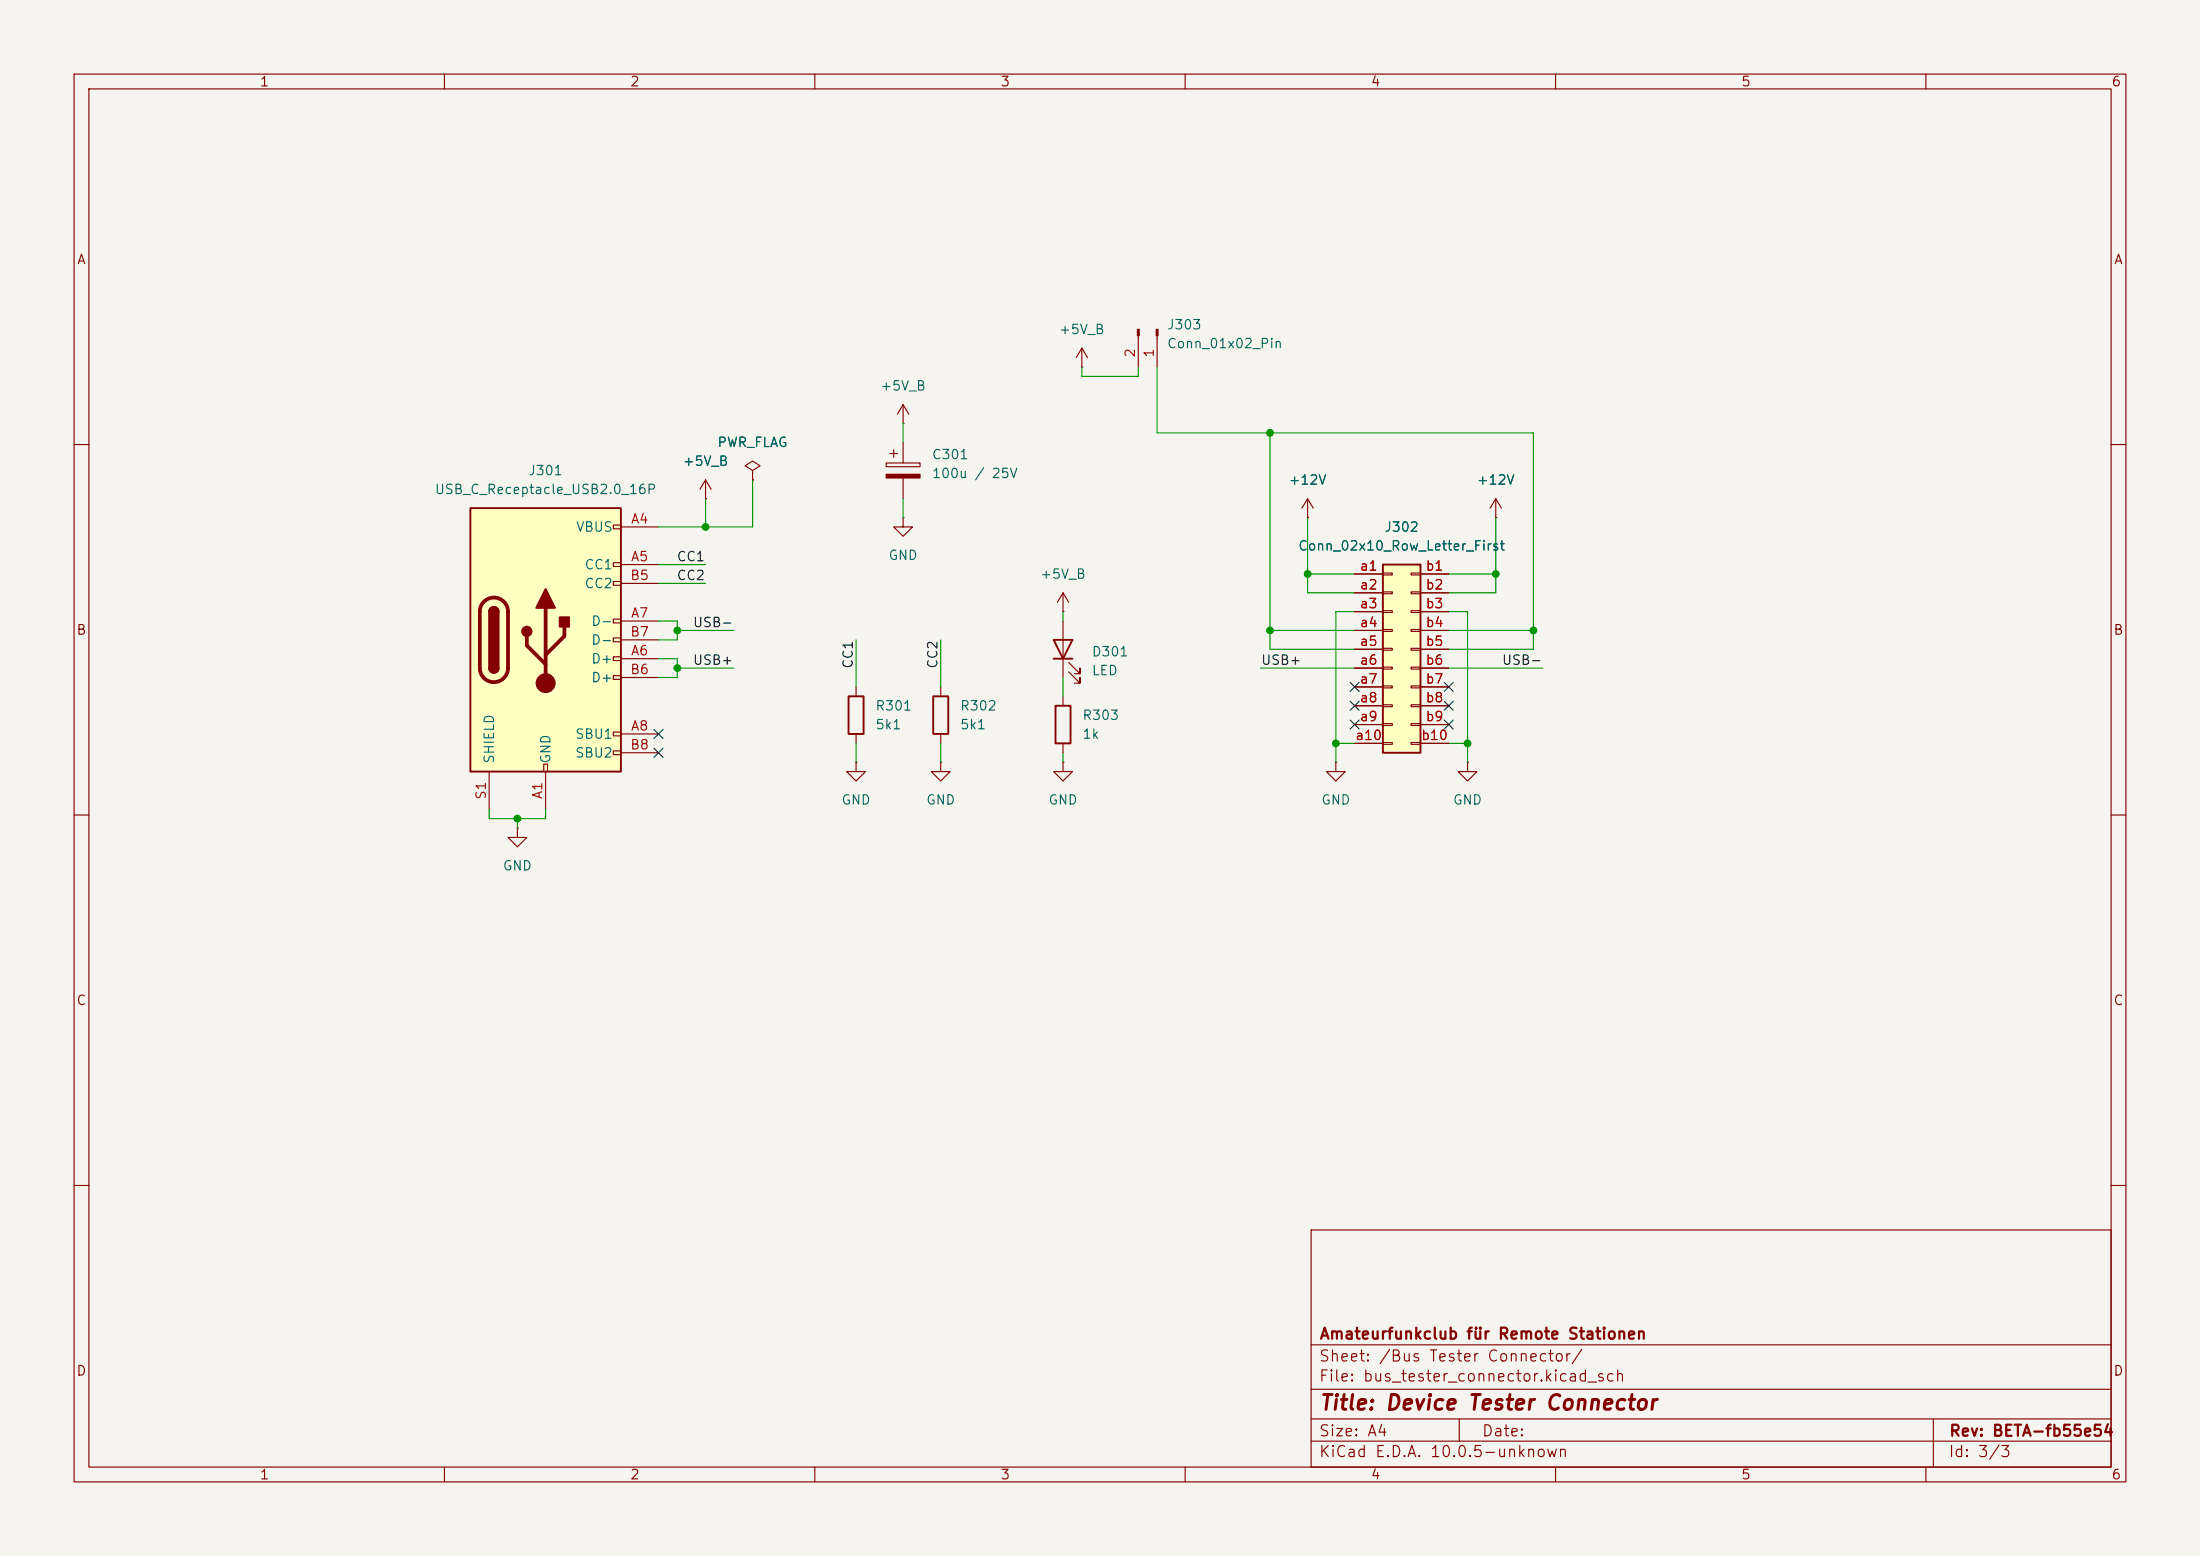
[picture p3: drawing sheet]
<svg xmlns="http://www.w3.org/2000/svg" width="297mm" height="210mm" viewBox="0 0 297 210" stroke-linecap="round" stroke-linejoin="round" font-family="sans-serif">
<path d="M0 0h297v210h-297z" fill="#f5f4ef" stroke="#f5f4ef" stroke-width=".14"/>
<g fill="none" stroke="#840000" stroke-width=".15">
<path d="M10 10h277v190h-277zM12 12h273v186h-273zM60 10v2M110 10v2M160 10v2M210 10v2M260 10v2M121.9 57.2h.1M121.9 54.6v2.6M121.9 59.7v2.8M121.9 54.6l-.7 1.3M121.9 54.6l.8 1.3"/>
<path d="M146 49.5h.1M146 47l-.7 1.3M146 47l.8 1.3M146 47v2.5M153.7 45.3v4.2M156.2 45.3v4.2M10 60h2M95.2 67.3h.1M95.2 64.8l-.7 1.2M95.2 64.8l.8 1.2M95.2 64.8v2.5M101.6 63.5l1-.6-1-.7-1 .7 1 .6v1.3"/>
<path d="M101.6 64.8h.1M119.6 62.5h4.6v.5h-4.6zM120.1 61.2h1.1M120.6 60.7v1M121.9 69.9v1.2h1.3l-1.3 1.3-1.3-1.3h1.3M121.9 69.9h.1M121.9 64.5v2.8M285 60h2M10 110h2M69.8 111.8v1.2h1.3l-1.3 1.3-1.2-1.3h1.2M69.8 111.8h.1M285 110h2"/>
<path d="M10 160h2M177 166h108v32h-108zM285 160h2M60 198v2M110 198v2M160 198v2M177 194.5h108M177 191.5h108M177 187.5h108M177 181.5h108M197 191.5v3M210 198v2"/>
<path d="M260 198v2M261 191.5v6.5"/>
</g>
<g fill="#840000" stroke="#840000" stroke-width=".15">
<path d="M156.1 44.5h.2v.8h-.2z"/>
<path d="M153.5 44.5h.3v.8h-.3z"/>
<path d="M119.6 64h4.6v.5h-4.6z"/>
</g>
<path d="M63.5 68.6h20.3v35.5h-20.3z" fill="#ffffc2"/>
<g fill="none" stroke="#840000" stroke-width=".15">
<path d="M82.8 70.9h1v.5h-1zM82.8 75.9h1v.6h-1zM82.8 78.5h1v.5h-1zM83.8 71.1h5.1M83.8 76.2h5.1M83.8 78.7h5.1M176.5 69.9h.1M176.5 67.3l-.7 1.3M176.5 67.3l.8 1.3M176.5 67.3v2.6M201.9 69.9h.1M201.9 67.3l-.7 1.3"/>
<path d="M201.9 67.3l.8 1.3M201.9 67.3v2.6M82.8 83.6h1v.5h-1zM82.8 86.1h1v.5h-1zM82.8 88.6h1v.6h-1zM82.8 91.2h1v.5h-1zM82.8 98.8h1v.5h-1zM83.8 88.9h5.1M83.8 83.8h5.1M83.8 99.1h5.1M83.8 91.4h5.1M83.8 86.4h5.1"/>
<path d="M115.6 92.7v1.3M115.6 99.1v1.2M127 92.7v1.3M127 99.1v1.2M143.5 83.8v7.6M143.5 94v1.3M144.3 90.7l1.5 1.5v-.8v.8h-.8M144.3 89.4l1.5 1.5v-.7v.7h-.8M66 104.1v5.1M73.4 103.1h.5v1h-.5zM73.7 104.1v5.1M82.8 101.3h1v.6h-1z"/>
<path d="M83.8 101.6h5.1M115.6 102.9v1.2h1.2l-1.2 1.3-1.3-1.3h1.3M115.6 102.9h.1M127 102.9v1.2h1.3l-1.3 1.3-1.3-1.3h1.3M127 102.9h.1M143.5 102.9v1.2h1.3l-1.3 1.3-1.3-1.3h1.3M143.5 102.9h.1M143.5 100.3v1.3M198.1 102.9v1.2h1.3l-1.3 1.3-1.3-1.3h1.3M198.1 102.9h.1"/>
</g>
<path d="M63.5 68.6h20.3v35.5h-20.3zM66 82.6a.64 .64 0 0 1 .7-.7 .64 .64 0 0 1 .6 .7M66 90.2a.64 .64 0 0 0 .7 .6 .64 .64 0 0 0 .6-.6M114.6 94h2v5.1h-2zM126 94h2v5.1h-2zM142.2 86.4h2.6l-1.3 2.5zM142.2 88.9h2.6M142.5 95.3h2v5h-2z" fill="none" stroke="#840000" stroke-width=".25"/>
<path d="M65.3 81.2a1.9 1.9 0 0 1 2.1-.4 1.9 1.9 0 0 1 1.2 1.8v7.6a1.91 1.91 0 0 1-1.9 1.9 1.91 1.91 0 0 1-1.9-1.9v-7.6a1.9 1.9 0 0 1 .5-1.4zM71.1 85.9v1.2l2.6 2.6M73.7 82v10.2M76.2 84.6v1.3l-2.5 2.5" fill="none" stroke="#840000" stroke-width=".51"/>
<g fill="#840000" stroke="#840000" stroke-width=".25">
<path d="M66 82.6h1.3v7.6h-1.3z"/>
<path d="M66.2 82.1a.64 .64 0 0 1 .7-.1 .64 .64 0 0 1 .4 .6h-1.3z"/>
<path d="M66 90.2h1.3a.64 .64 0 0 1-.6 .6 .64 .64 0 0 1-.7-.6z"/>
<path d="M73.7 79.5l1.2 2.5h-2.5z"/>
<path d="M75.6 83.3h1.2v1.3h-1.2z"/>
<circle cx="71.1" cy="85.2" r=".63"/>
</g>
<circle cx="73.7" cy="92.2" r="1.27" fill="#840000" stroke="#840000" stroke-width=".15"/>
<path d="M186.7 76.2h5.1v25.4h-5.1z" fill="#ffffc2"/>
<path d="M186.7 76.2h5.1v25.4h-5.1z" fill="none" stroke="#840000" stroke-width=".25"/>
<g fill="none" stroke="#840000" stroke-width=".15">
<path d="M95.2 67.3h.1M101.6 64.8h.1M176.5 69.9h.1M182.9 77.5h3.8M186.7 77.3h1.3v.3h-1.3zM186.7 79.9h1.3v.2h-1.3zM190.5 77.3h1.3v.3h-1.3zM190.5 79.9h1.3v.2h-1.3zM191.8 77.5h3.8M201.9 69.9h.1M143.5 82.6h.1M143.5 80l-.8 1.3"/>
<path d="M143.5 80l.8 1.3M143.5 80v2.6M182.9 80h3.8M182.9 82.6h3.8M182.9 85.1h3.8M182.9 87.6h3.8M182.9 90.2h3.8M182.9 92.7h3.8M182.9 95.3h3.8M182.9 97.8h3.8M186.7 82.4h1.3v.3h-1.3zM186.7 85h1.3v.2h-1.3z"/>
<path d="M186.7 87.5h1.3v.3h-1.3zM186.7 90h1.3v.3h-1.3zM186.7 92.6h1.3v.2h-1.3zM186.7 95.1h1.3v.3h-1.3zM186.7 97.7h1.3v.2h-1.3zM190.5 82.4h1.3v.3h-1.3zM190.5 85h1.3v.2h-1.3zM190.5 87.5h1.3v.3h-1.3zM190.5 90h1.3v.3h-1.3zM190.5 92.6h1.3v.2h-1.3zM190.5 95.1h1.3v.3h-1.3zM190.5 97.7h1.3v.2h-1.3z"/>
<path d="M191.8 80h3.8M191.8 82.6h3.8M191.8 85.1h3.8M191.8 87.6h3.8M191.8 90.2h3.8M191.8 92.7h3.8M191.8 95.3h3.8M191.8 97.8h3.8M180.3 102.9v1.2h1.3l-1.3 1.3-1.2-1.3h1.2M180.3 102.9h.1M182.9 100.3h3.8M186.7 100.2h1.3v.3h-1.3z"/>
<path d="M190.5 100.2h1.3v.3h-1.3zM191.8 100.3h3.8"/>
</g>
<g fill="none" stroke="#009600" stroke-width=".15">
<path d="M121.9 57.2v2.5M146 49.5v1.3h7.7v-1.3M156.2 49.5v8.9h50.8v29.2h-11.4M171.4 58.4v29.2h11.5M88.9 78.7h6.3M88.9 76.2h6.3M95.2 67.3v3.8M101.6 64.8v6.3h-12.7M121.9 67.3v2.6M176.5 69.9v10.1h6.4M176.5 77.5h6.4M195.6 77.5h6.3"/>
<path d="M201.9 69.9v10.1h-6.3M88.9 88.9h2.5v2.5h-2.5M88.9 83.8h2.5v2.6h-2.5M91.4 85.1h7.7M91.4 90.2h7.7M115.6 86.4v6.3M127 86.4v6.3M143.5 82.6v1.2M143.5 91.4v2.6M170.2 90.2h12.7M171.4 85.1h11.5M182.9 82.6h-2.6v20.3"/>
<path d="M195.6 85.1h11.4M195.6 82.6h2.5v20.3M195.6 90.2h12.7M66 109.2v1.3h7.7v-1.3M69.8 110.5v1.3M115.6 100.3v2.6M127 100.3v2.6M143.5 101.6v1.3M180.3 100.3h2.6M195.6 100.3h2.5"/>
</g>
<g fill="none" stroke="#000084" stroke-width=".15">
<path d="M88.3 98.5l1.2 1.2M89.5 98.5l-1.2 1.2M182.3 92.1l1.2 1.2M182.3 94.6l1.2 1.3M182.3 97.2l1.2 1.2M183.5 92.1l-1.2 1.2M183.5 94.6l-1.2 1.3M183.5 97.2l-1.2 1.2M195 92.1l1.2 1.2M195 97.2l1.2 1.2M195 94.6l1.2 1.3M196.2 92.1l-1.2 1.2"/>
<path d="M196.2 97.2l-1.2 1.2M196.2 94.6l-1.2 1.3M88.3 101l1.2 1.2M89.5 101l-1.2 1.2"/>
</g>
<g fill="#009600" stroke="#009600" stroke-width=".14">
<circle cx="171.4" cy="58.4" r=".46"/>
<circle cx="180.3" cy="100.3" r=".46"/>
<circle cx="198.1" cy="100.3" r=".46"/>
<circle cx="171.4" cy="85.1" r=".46"/>
<circle cx="207" cy="85.1" r=".46"/>
<circle cx="201.9" cy="77.5" r=".46"/>
<circle cx="176.5" cy="77.5" r=".46"/>
<circle cx="91.4" cy="90.2" r=".46"/>
<circle cx="91.4" cy="85.1" r=".46"/>
<circle cx="95.2" cy="71.1" r=".46"/>
<circle cx="69.8" cy="110.5" r=".46"/>
</g>
<text font-size="2" fill="#840000" x="178" y="190.8">Title: Device Tester Connector</text>
<g font-size="1.5" fill="#840000">
<text x="178" y="184.1">Sheet: /Bus Tester Connector/</text>
<text x="178" y="181.1">Amateurfunkclub für Remote Stationen</text>
<text x="178" y="186.8">File: bus_tester_connector.kicad_sch</text>
<text x="178" y="197">KiCad E.D.A. 10.0.5-unknown</text>
<text x="178" y="194.2">Size: A4</text>
<text x="200" y="194.2">Date:</text>
<text x="263" y="197">Id: 3/3</text>
<text x="263" y="194.2">Rev: BETA-fb55e54</text>
</g>
<g font-size="1.3" fill="#840000">
<text x="35" y="12">1</text>
<text x="85" y="12">2</text>
<text x="135" y="12">3</text>
<text x="185" y="12">4</text>
<text x="235" y="12">5</text>
<text x="285" y="12">6</text>
<text x="10.3" y="36">A</text>
<text x="285.3" y="36">A</text>
<text x="10.2" y="86">B</text>
<text x="285.2" y="86">B</text>
<text x="10.2" y="136">C</text>
<text x="285.2" y="136">C</text>
<text x="10.2" y="186">D</text>
<text x="285.2" y="186">D</text>
<text x="35" y="200">1</text>
<text x="85" y="200">2</text>
<text x="135" y="200">3</text>
<text x="185" y="200">4</text>
<text x="235" y="200">5</text>
<text x="285" y="200">6</text>
</g>
<g font-size="1.3" fill="#006464">
<text x="142.9" y="45.4">+5V_B</text>
<text x="157.5" y="44.8">J303</text>
<text x="157.5" y="47.3">Conn_01x02_Pin</text>
<text x="118.7" y="53">+5V_B</text>
<text x="71.2" y="64.5">J301</text>
<text x="92.1" y="63.2">+5V_B</text>
<text x="96.8" y="60.7">PWR_FLAG</text>
<text x="125.7" y="62.3">C301</text>
<text x="125.7" y="64.8">100u / 25V</text>
<text x="173.9" y="65.7">+12V</text>
<text x="199.3" y="65.7">+12V</text>
<text x="58.6" y="67">USB_C_Receptacle_USB2.0_16P</text>
<text x="77.7" y="72.1">VBUS</text>
<text x="78.8" y="77.2">CC1</text>
<text x="119.9" y="75.9">GND</text>
<text x="175.2" y="74.6">Conn_02x10_Row_Letter_First</text>
<text x="186.8" y="72.1">J302</text>
<text x="78.8" y="79.7">CC2</text>
<text x="140.3" y="78.4">+5V_B</text>
<text x="79.7" y="89.9">D+</text>
<text x="79.7" y="84.8">D-</text>
<text x="79.7" y="87.3">D-</text>
<text x="147.3" y="88.9">D301</text>
<text x="79.7" y="92.4">D+</text>
<text x="147.3" y="91.5">LED</text>
<text x="77.6" y="100">SBU1</text>
<text x="118.1" y="96.2">R301</text>
<text x="118.1" y="98.8">5k1</text>
<text x="129.5" y="96.2">R302</text>
<text x="129.5" y="98.8">5k1</text>
<text x="146" y="97.5">R303</text>
<text x="146" y="100">1k</text>
<text x="67" y="103.2" transform="rotate(-90 67 103.2)">SHIELD</text>
<text x="74.6" y="103.2" transform="rotate(-90 74.6 103.2)">GND</text>
<text x="77.6" y="102.6">SBU2</text>
<text x="113.5" y="108.9">GND</text>
<text x="124.9" y="108.9">GND</text>
<text x="141.4" y="108.9">GND</text>
<text x="178.3" y="108.9">GND</text>
<text x="196.1" y="108.9">GND</text>
<text x="67.8" y="117.8">GND</text>
</g>
<g font-size="1.3" fill="#a90000">
<text x="153.5" y="48.4" transform="rotate(-90 153.5 48.4)">2</text>
<text x="156.1" y="48.4" transform="rotate(-90 156.1 48.4)">1</text>
<text x="85.1" y="71">A4</text>
<text x="85.1" y="76.1">A5</text>
<text x="183.5" y="77.3">a1</text>
<text x="192.4" y="77.3">b1</text>
<text x="85" y="78.6">B5</text>
<text x="85.1" y="83.7">A7</text>
<text x="183.5" y="79.9">a2</text>
<text x="183.5" y="82.4">a3</text>
<text x="192.4" y="79.9">b2</text>
<text x="192.4" y="82.4">b3</text>
<text x="85" y="86.2">B7</text>
<text x="85.1" y="88.8">A6</text>
<text x="183.5" y="85">a4</text>
<text x="183.5" y="87.5">a5</text>
<text x="192.4" y="85">b4</text>
<text x="192.4" y="87.5">b5</text>
<text x="85" y="91.3">B6</text>
<text x="183.5" y="90">a6</text>
<text x="183.5" y="92.6">a7</text>
<text x="183.5" y="95.1">a8</text>
<text x="192.4" y="90">b6</text>
<text x="192.4" y="92.6">b7</text>
<text x="192.4" y="95.1">b8</text>
<text x="85" y="101.5">B8</text>
<text x="85.1" y="98.9">A8</text>
<text x="182.9" y="100.2">a10</text>
<text x="183.5" y="97.7">a9</text>
<text x="191.8" y="100.2">b10</text>
<text x="192.4" y="97.7">b9</text>
<text x="73.5" y="108" transform="rotate(-90 73.5 108)">A1</text>
<text x="65.9" y="108" transform="rotate(-90 65.9 108)">S1</text>
</g>
<g font-size="1.3" fill="#0f0f0f">
<text x="91.3" y="76.1">CC1</text>
<text x="91.3" y="78.6">CC2</text>
<text x="93.5" y="85">USB-</text>
<text x="93.5" y="90">USB+</text>
<text x="115.4" y="90.3" transform="rotate(-90 115.4 90.3)">CC1</text>
<text x="126.9" y="90.3" transform="rotate(-90 126.9 90.3)">CC2</text>
<text x="170.2" y="90">USB+</text>
<text x="202.7" y="90">USB-</text>
</g>
</svg>
